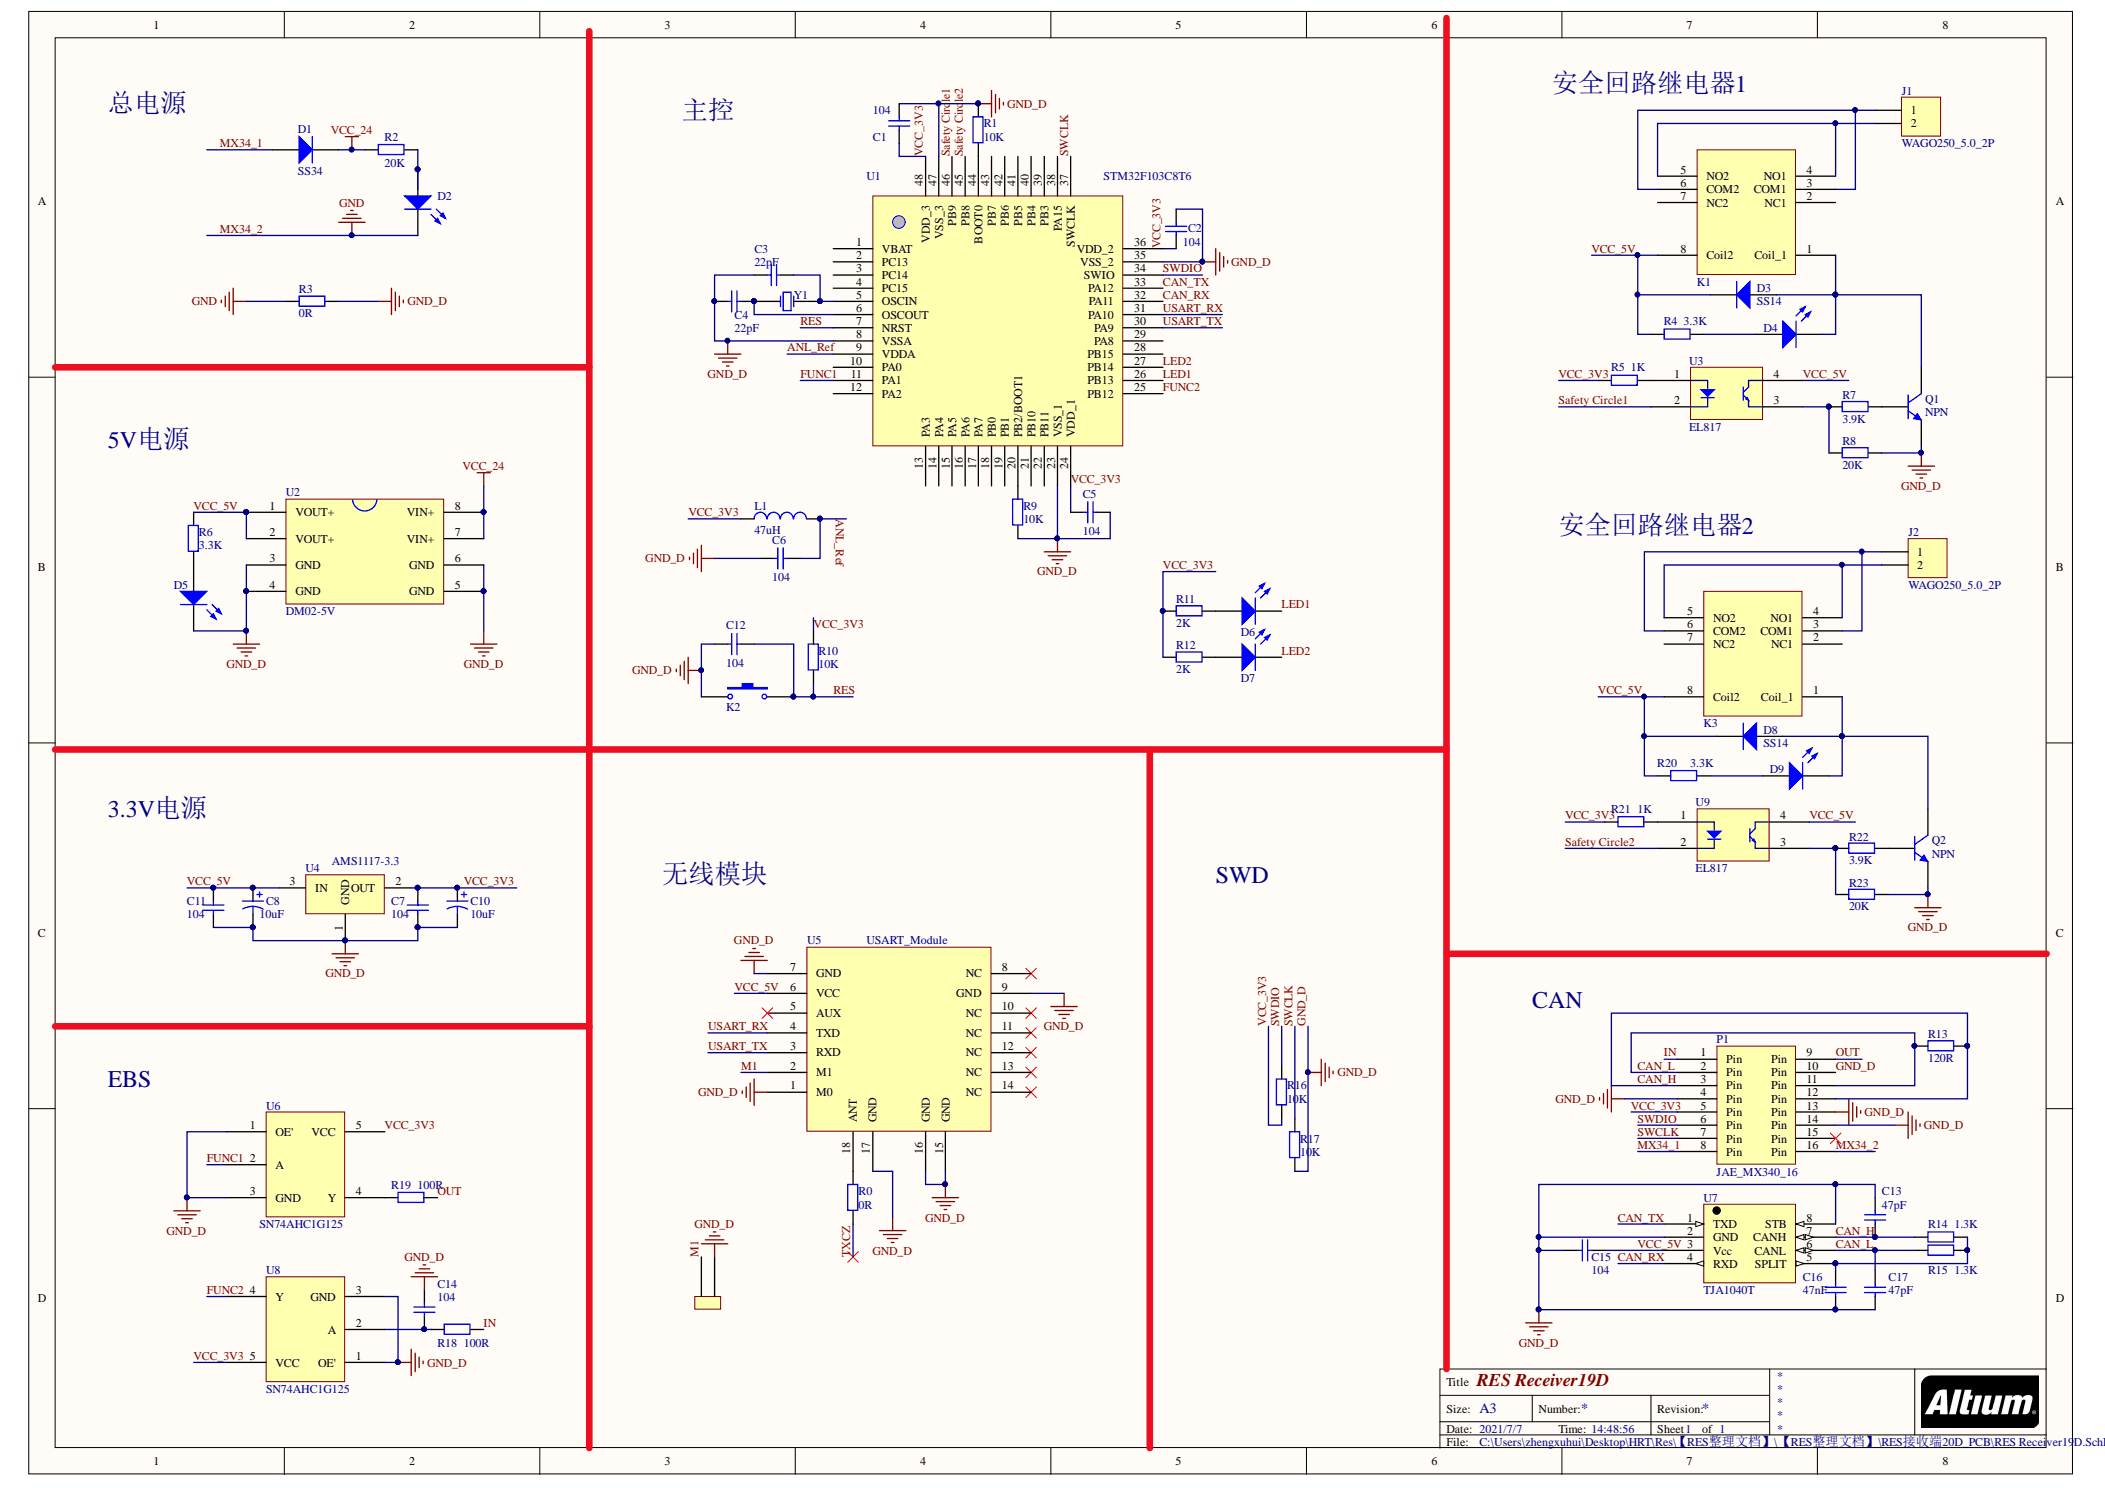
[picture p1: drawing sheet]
# Altium project RES Recevier19D.PrjPCB
1 sheet, 69 parts. Net scope: global (net labels, ports and power ports of the same name join across sheets).
Board file: RES Recevier19D.PcbDoc

## Sheet RES Receiver19D.SchDoc: RES Receiver19D
size A3; Author: Chen zhipu; DrawnBy: Chen zhipu; SheetNumber: 1; SheetTotal: 1

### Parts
C1  value 104  [C 0805]  (hidden comment: Cap vol)
C2  value 104  [C 0805]  (hidden comment: Cap vol)
C3  value 22pF  [C 0805]  (hidden comment: Cap vol)
C4  value 22pF  [C 0805]  (hidden comment: Cap vol)
C5  value 104  [C 0805]  (hidden comment: Cap vol)
C6  value 104  [C 0805]  (hidden comment: Cap vol)
C7  Cap vol  [C 0805]  (value not drawn)
C8  Cap vol  [CP 3528B]  (value not drawn)
C10  Cap vol  [CP 3528B]  (value not drawn)
C11  Cap vol  [C 0805]  (value not drawn)
C12  value 104  [C 0805]  (hidden comment: Cap vol)
C13  value 47pF  [C 0805]  (hidden comment: Cap vol)
C14  value 104  [C 0805]  (hidden comment: Cap vol)
C15  value 104  [C 0805]  (hidden comment: Cap vol)
C16  value 47nF  [C 0805]  (hidden comment: Cap vol)
C17  value 47pF  [C 0805]  (hidden comment: Cap vol)
D1  SS34  [DO-214]
D2  Color  [LED_0805]  (value not drawn)
D3  SS14  [DO-214]
D4  Color  [LED_0805]  (value not drawn)
D5  Color  [LED_0805]  (value not drawn)
D6  Color  [LED_0805]  (value not drawn)
D7  Color  [LED_0805]  (value not drawn)
D8  SS14  [DO-214]
D9  Color  [LED_0805]  (value not drawn)
J1  WAGO250_5.0_2P  [WAGO250_5.0_2P]
J2  WAGO250_5.0_2P  [WAGO250_5.0_2P]
K1  Coil Voltage  [Telecom Relay]  (value not drawn)
K2  Key  [KEY 3.6*2.5 SMD]  (value not drawn)
K3  Coil Voltage  [Telecom Relay]  (value not drawn)
L1  value 47uH  [L 0805]  (hidden comment: Inductor)
M1  PZ  [PZ]  (value not drawn)
P1  JAE_MX340_16  [JAE_MX34_2.2_16]
Q1  NPN  [SOT23-3]
Q2  NPN  [SOT23-3]
R0  Res  [R 0805]  (value not drawn)
R1  value 10K  [R 0805]  (hidden comment: Res)
R2  Res  [R 0805]  (value not drawn)
R3  Res  [R 1206]  (value not drawn)
R4  value 3.3K  [R 0805]  (hidden comment: Res)
R5  value 1K  [R 0805]  (hidden comment: Res)
R6  value 3.3K  [R 0805]  (hidden comment: Res)
R7  Res  [R 0805]  (value not drawn)
R8  Res  [R 0805]  (value not drawn)
R9  value 10K  [R 0805]  (hidden comment: Res)
R10  value 10K  [R 0805]  (hidden comment: Res)
R11  value 2K  [R 0805]  (hidden comment: Res)
R12  value 2K  [R 0805]  (hidden comment: Res)
R13  value 120R  [R 0805]  (hidden comment: Res)
R14  value 1.3K  [R 0805]  (hidden comment: Res)
R15  value 1.3K  [R 0805]  (hidden comment: Res)
R16  value 10K  [R 0805]  (hidden comment: Res)
R17  value 10K  [R 0805]  (hidden comment: Res)
R18  value 100R  [R 0805]  (hidden comment: Res)
R19  value 100R  [R 0805]  (hidden comment: Res)
R20  value 3.3K  [R 0805]  (hidden comment: Res)
R21  value 1K  [R 0805]  (hidden comment: Res)
R22  Res  [R 0805]  (value not drawn)
R23  Res  [R 0805]  (value not drawn)
U1  STM32F103C8T6  [LQFP48]
U2  DM02-5V  [DM02]
U3  EL817  [SOP4]
U4  AMS1117-3.3  [SOT223]
U5  USART_Module  [USART_Module]
U6  SN74AHC1G125  [SOT23-5]
U7  TJA1040T  [SOP8]
U8  SN74AHC1G125  [SOT23-5]
U9  EL817  [SOP4]
Y1  Freq  [XTAL-5032]  (value not drawn)

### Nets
GND_D: C1.2 C2.1 C3.1 C4.1 C5.2 C6.1 C7.1 C8.2 C10.2 C11.1 C12.1 C13.2 C14.2 C15.1 C16.1 C17.1 D5.2(K) K2.1 M1.2 P1.4(Pin) P1.10(Pin) P1.13(Pin) P1.14(Pin) Q1.2(E) Q2.2(E) R1.2 R3.2 R8.1 R9.1 R17.1 R23.1 U1.8(VSSA) U1.23(VSS_1) U1.35(VSS_2) U1.47(VSS_3) U2.3(GND) U2.4(GND) U2.5(GND) U2.6(GND) U4.1(GND) U5.1(M0) U5.7(GND) U5.9(GND) U5.15(GND) U5.16(GND) U5.17(GND) U6.1(OE') U6.3(GND) U7.2(GND) U7.8(STB) U8.1(OE') U8.3(GND)
MX34_2: D2.2(K) P1.16(Pin) R3.1  [also labelled GND]
VCC_24: D1.2(K) R2.1 U2.7(VIN+) U2.8(VIN+)
ANL_Ref: C6.2 L1.2 U1.9(VDDA)
CAN_H: C13.1 P1.3(Pin) P1.12(Pin) R13.1 R14.1 U7.7(CANH)
CAN_L: C17.2 P1.2(Pin) P1.11(Pin) R13.2 R15.1 U7.6(CANL)
CAN_RX: U1.32(PA11) U7.4(RXD)
CAN_TX: U1.33(PA12) U7.1(TXD)
FUNC1: U1.11(PA1) U6.2(A)
FUNC2: U1.25(PB12) U8.4(Y)
IN: P1.1(Pin) R18.2
LED1: D6.2(K) U1.26(PB13)
LED2: D7.2(K) U1.27(PB14)
M1: M1.1 U5.2(M1)
MX34_1: D1.1(A) P1.8(Pin)
OUT: P1.9(Pin) R19.2
RES: C12.2 K2.2 R10.1 U1.7(NRST)
Safety Circle1: U1.46(PB9) U3.2
Safety Circle2: U1.45(PB8) U9.2
SWCLK: P1.7(Pin) R17.2 U1.37(SWCLK)
SWDIO: P1.6(Pin) R16.2 U1.34(SWIO)
TXCZ: R0.2
USART_RX: U1.31(PA10) U5.4(TXD)
USART_TX: U1.30(PA9) U5.3(RXD)
VCC_3V3: C1.1 C2.2 C5.1 C7.2 C10.1 L1.1 P1.5(Pin) R5.1 R10.2 R11.1 R12.1 R16.1 R21.1 U1.24(VDD_1) U1.36(VDD_2) U1.48(VDD_3) U4.2(OUT) U6.5(VCC) U8.5(VCC)
VCC_5V: C8.1 C11.2 C15.2 D3.2(K) D8.2(K) K1.8(Coil2) K3.8(Coil2) R4.1 R6.2 R20.1 U2.1(VOUT+) U2.2(VOUT+) U3.4 U4.3(IN) U5.6(VCC) U7.3(Vcc) U9.4
NetC3_2: C3.2 U1.5(OSCIN) Y1.1(OSC1)
NetC4_2: C4.2 U1.6(OSCOUT) Y1.2(OSC2)
NetC14_1: C14.1 R18.1 U8.2(A)
NetC16_2: C16.2 R14.2 R15.2 U7.5(SPLIT)
NetD2_1: D2.1(A) R2.2
NetD3_1: D3.1(A) D4.2(K) K1.1(Coil_1) Q1.3(C)
NetD4_1: D4.1(A) R4.2
NetD5_1: D5.1(A) R6.1
NetD6_1: D6.1(A) R11.2
NetD7_1: D7.1(A) R12.2
NetD8_1: D8.1(A) D9.2(K) K3.1(Coil_1) Q2.3(C)
NetD9_1: D9.1(A) R20.2
NetJ1_1: J1.1 K1.3(COM1) K1.6(COM2)
NetJ1_2: J1.2 K1.4(NO1) K1.5(NO2)
NetJ2_1: J2.1 K3.3(COM1) K3.6(COM2)
NetJ2_2: J2.2 K3.4(NO1) K3.5(NO2)
NetQ1_1: Q1.1(B) R7.1
NetQ2_1: Q2.1(B) R22.1
NetR0_1: R0.1 U5.18(ANT)
NetR1_1: R1.1 U1.44(BOOT0)
NetR5_2: R5.2 U3.1
NetR7_2: R7.2 R8.2 U3.3
NetR9_2: R9.2 U1.20(PB2/BOOT1)
NetR19_1: R19.1 U6.4(Y)
NetR21_2: R21.2 U9.1
NetR22_2: R22.2 R23.2 U9.3

Not connected (* = marked no-connect by the designer): K1 2(NC1) 7(NC2); K3 2(NC1) 7(NC2); P1 15(Pin)*; U1 1(VBAT) 2(PC13) 3(PC14) 4(PC15) 10(PA0) 12(PA2) 13(PA3) 14(PA4) 15(PA5) 16(PA6) 17(PA7) 18(PB0) 19(PB1) 21(PB10) 22(PB11) 28(PB15) 29(PA8) 38(PA15) 39(PB3) 40(PB4) 41(PB5) 42(PB6) 43(PB7); U5 5(AUX)* 8(NC)* 10(NC)* 11(NC)* 12(NC)* 13(NC)* 14(NC)*

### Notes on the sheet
- 总电源
- 安全回路继电器1
- 主控
- 5V电源
- 安全回路继电器2
- 3.3V电源
- 无线模块
- SWD
- CAN
- EBS
